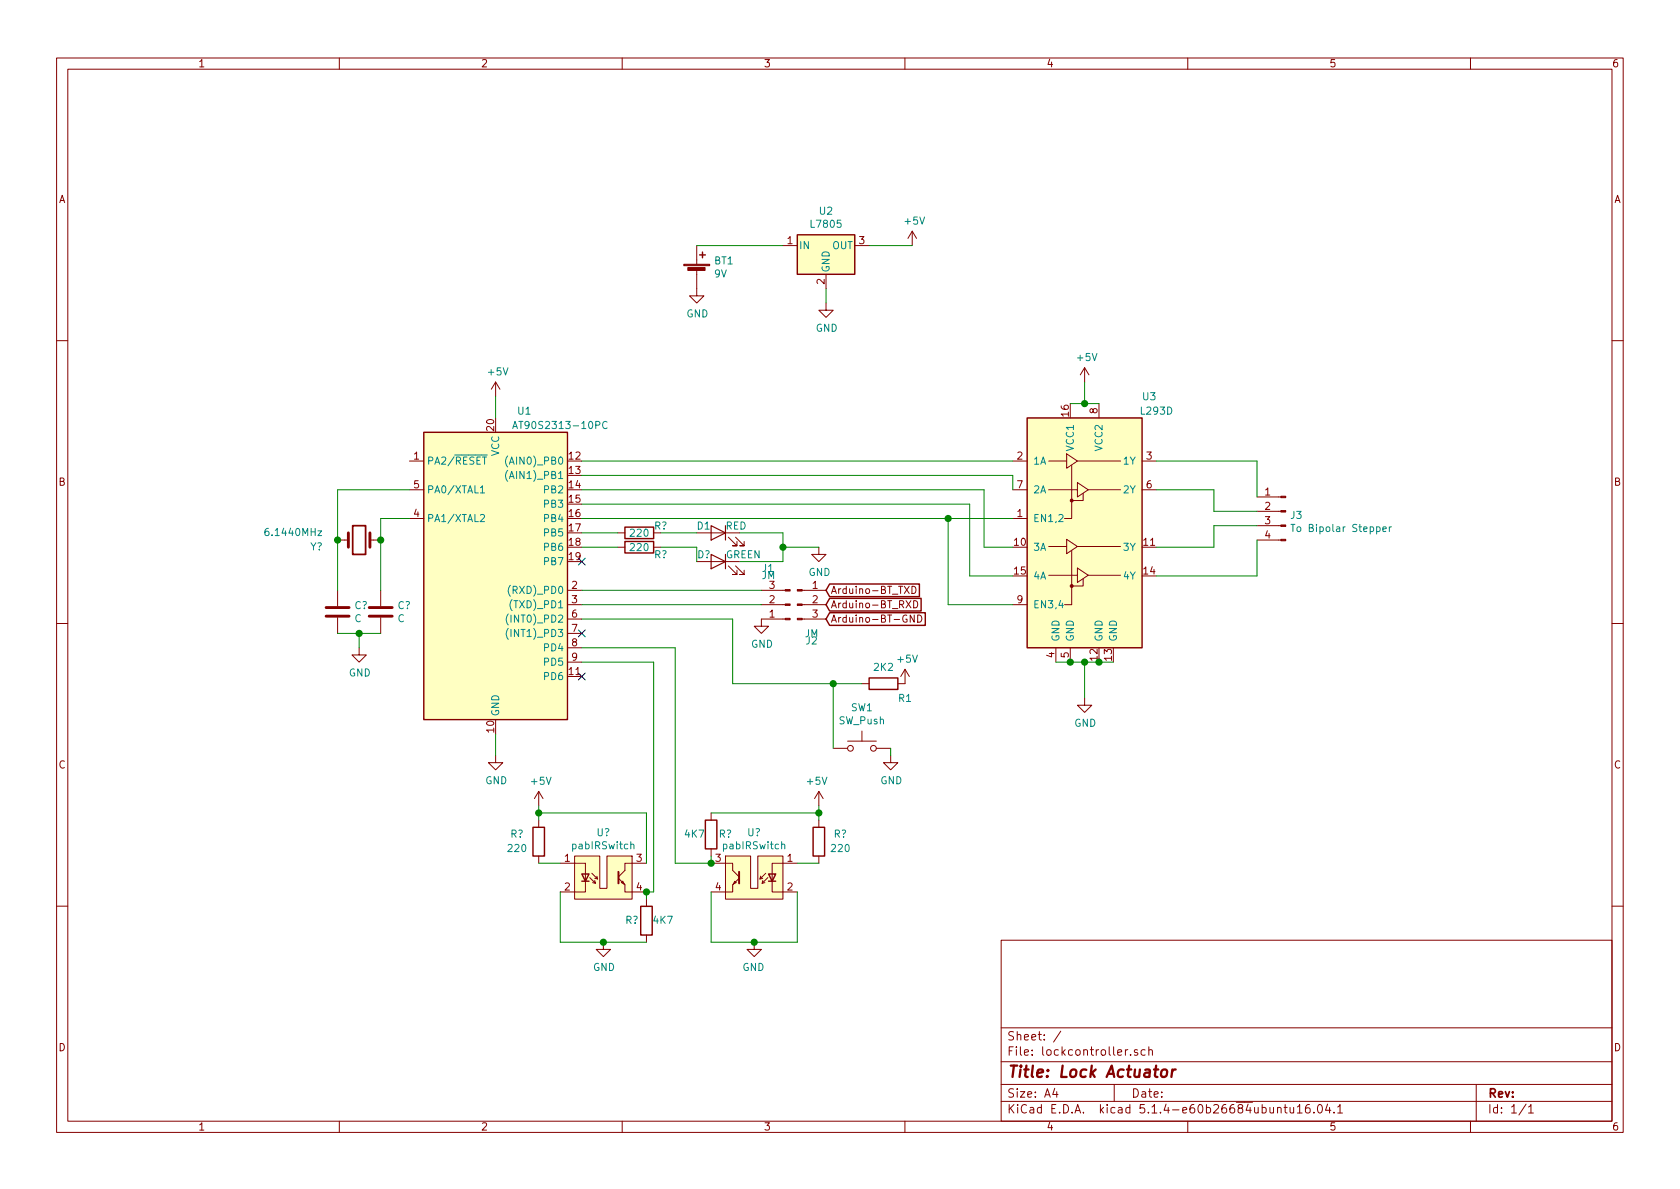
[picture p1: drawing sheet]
EESchema Schematic File Version 4
LIBS:manustepper1-cache
EELAYER 30 0
EELAYER END
$Descr A4 11693 8268
encoding utf-8
Sheet 1 1
Title "Lock Actuator"
Date ""
Rev ""
Comp ""
Comment1 ""
Comment2 ""
Comment3 ""
Comment4 ""
$EndDescr
$Comp
L Driver_Motor:L293D U3
U 1 1
P 7550 3800
F 0 "U3" H 8000 4850 50  0000 C CNN
F 1 "L293D" H 8050 4750 50  0000 C CNN
F 2 "Package_DIP:DIP-16_W7.62mm" H 7800 3050 50  0001 L CNN
F 3 "http://www.ti.com/lit/ds/symlink/l293.pdf" H 7250 4500 50  0001 C CNN
	1    7550 3800
	1    0    0    -1  
$EndComp
$Comp
L Regulator_Linear:L7805 U2
U 1 1
P 5750 1700
F 0 "U2" H 5750 1942 50  0000 C CNN
F 1 "L7805" H 5750 1851 50  0000 C CNN
F 2 "" H 5775 1550 50  0001 L CIN
F 3 "http://www.st.com/content/ccc/resource/technical/document/datasheet/41/4f/b3/b0/12/d4/47/88/CD00000444.pdf/files/CD00000444.pdf/jcr:content/translations/en.CD00000444.pdf" H 5750 1650 50  0001 C CNN
	1    5750 1700
	1    0    0    -1  
$EndComp
$Comp
L Device:Battery_Cell BT1
U 1 1
P 4850 1900
F 0 "BT1" H 4968 1996 50  0000 L CNN
F 1 "9V" H 4968 1905 50  0000 L CNN
F 2 "" V 4850 1960 50  0001 C CNN
F 3 "~" V 4850 1960 50  0001 C CNN
	1    4850 1900
	1    0    0    -1  
$EndComp
$Comp
L power:+5V #PWR08
U 1 1
P 6350 1700
F 0 "#PWR08" H 6350 1550 50  0001 C CNN
F 1 "+5V" H 6365 1873 50  0000 C CNN
F 2 "" H 6350 1700 50  0001 C CNN
F 3 "" H 6350 1700 50  0001 C CNN
	1    6350 1700
	1    0    0    -1  
$EndComp
Wire Wire Line
	6050 1700 6350 1700
$Comp
L power:+5V #PWR09
U 1 1
P 7550 2650
F 0 "#PWR09" H 7550 2500 50  0001 C CNN
F 1 "+5V" H 7565 2823 50  0000 C CNN
F 2 "" H 7550 2650 50  0001 C CNN
F 3 "" H 7550 2650 50  0001 C CNN
	1    7550 2650
	1    0    0    -1  
$EndComp
Wire Wire Line
	7450 2800 7550 2800
Wire Wire Line
	7550 2650 7550 2800
Connection ~ 7550 2800
Wire Wire Line
	7550 2800 7650 2800
$Comp
L Device:LED D1
U 1 1
P 5000 3700
F 0 "D1" H 5050 3750 50  0000 L CNN
F 1 "RED" H 4800 3750 50  0000 L CNN
F 2 "" H 5000 3700 50  0001 C CNN
F 3 "~" H 5000 3700 50  0001 C CNN
	1    5000 3700
	-1   0    0    -1  
$EndComp
$Comp
L power:GND #PWR010
U 1 1
P 7550 4850
F 0 "#PWR010" H 7550 4600 50  0001 C CNN
F 1 "GND" H 7555 4677 50  0000 C CNN
F 2 "" H 7550 4850 50  0001 C CNN
F 3 "" H 7550 4850 50  0001 C CNN
	1    7550 4850
	1    0    0    -1  
$EndComp
Wire Wire Line
	7350 4600 7450 4600
Connection ~ 7450 4600
Wire Wire Line
	7450 4600 7550 4600
Wire Wire Line
	7550 4850 7550 4600
Connection ~ 7550 4600
Wire Wire Line
	7550 4600 7650 4600
$Comp
L power:GND #PWR02
U 1 1
P 3450 5250
F 0 "#PWR02" H 3450 5000 50  0001 C CNN
F 1 "GND" H 3455 5077 50  0000 C CNN
F 2 "" H 3450 5250 50  0001 C CNN
F 3 "" H 3450 5250 50  0001 C CNN
	1    3450 5250
	1    0    0    -1  
$EndComp
Wire Wire Line
	3450 5100 3450 5250
$Comp
L power:GND #PWR06
U 1 1
P 5750 2100
F 0 "#PWR06" H 5750 1850 50  0001 C CNN
F 1 "GND" H 5755 1927 50  0000 C CNN
F 2 "" H 5750 2100 50  0001 C CNN
F 3 "" H 5750 2100 50  0001 C CNN
	1    5750 2100
	1    0    0    -1  
$EndComp
$Comp
L power:+5V #PWR01
U 1 1
P 3450 2750
F 0 "#PWR01" H 3450 2600 50  0001 C CNN
F 1 "+5V" H 3465 2923 50  0000 C CNN
F 2 "" H 3450 2750 50  0001 C CNN
F 3 "" H 3450 2750 50  0001 C CNN
	1    3450 2750
	1    0    0    -1  
$EndComp
Wire Wire Line
	3450 2750 3450 2900
Wire Wire Line
	7050 3300 7050 3400
Wire Wire Line
	6850 3400 6850 3800
Wire Wire Line
	6850 3800 7050 3800
Wire Wire Line
	6750 4000 7050 4000
Wire Wire Line
	6750 4000 6750 3500
$Comp
L Switch:SW_Push SW1
U 1 1
P 6000 5200
F 0 "SW1" H 6000 5485 50  0000 C CNN
F 1 "SW_Push" H 6000 5394 50  0000 C CNN
F 2 "" H 6000 5400 50  0001 C CNN
F 3 "~" H 6000 5400 50  0001 C CNN
	1    6000 5200
	1    0    0    -1  
$EndComp
Wire Wire Line
	4050 3200 7050 3200
Wire Wire Line
	4050 3300 7050 3300
Wire Wire Line
	4050 3400 6850 3400
Wire Wire Line
	4050 3500 6750 3500
$Comp
L pabGlobalLibrary1:AT90S2313-10PC U1
U 1 1
P 3450 4000
F 0 "U1" H 3650 5150 50  0000 C CNN
F 1 "AT90S2313-10PC" H 3900 5050 50  0000 C CNN
F 2 "Package_DIP:DIP-20_W7.62mm" H 3450 4000 50  0001 C CIN
F 3 "https://www.bucek.name/pdf/90s2313.pdf" H 3450 4000 50  0001 C CNN
	1    3450 4000
	1    0    0    -1  
$EndComp
$Comp
L power:+5V #PWR07
U 1 1
P 6300 4750
F 0 "#PWR07" H 6300 4600 50  0001 C CNN
F 1 "+5V" H 6315 4923 50  0000 C CNN
F 2 "" H 6300 4750 50  0001 C CNN
F 3 "" H 6300 4750 50  0001 C CNN
	1    6300 4750
	1    0    0    -1  
$EndComp
$Comp
L Device:R R1
U 1 1
P 6150 4750
F 0 "R1" V 6250 4900 50  0000 C CNN
F 1 "2K2" V 6034 4750 50  0000 C CNN
F 2 "" V 6080 4750 50  0001 C CNN
F 3 "~" H 6150 4750 50  0001 C CNN
	1    6150 4750
	0    1    1    0   
$EndComp
$Comp
L power:GND #PWR05
U 1 1
P 6200 5250
F 0 "#PWR05" H 6200 5000 50  0001 C CNN
F 1 "GND" H 6205 5077 50  0000 C CNN
F 2 "" H 6200 5250 50  0001 C CNN
F 3 "" H 6200 5250 50  0001 C CNN
	1    6200 5250
	1    0    0    -1  
$EndComp
Wire Wire Line
	5800 5200 5800 4750
Wire Wire Line
	5800 4750 6000 4750
$Comp
L power:GND #PWR03
U 1 1
P 5300 4300
F 0 "#PWR03" H 5300 4050 50  0001 C CNN
F 1 "GND" H 5305 4127 50  0000 C CNN
F 2 "" H 5300 4300 50  0001 C CNN
F 3 "" H 5300 4300 50  0001 C CNN
	1    5300 4300
	1    0    0    -1  
$EndComp
$Comp
L Connector:Conn_01x03_Male J2
U 1 1
P 5550 4200
F 0 "J2" H 5650 3950 50  0000 C CNN
F 1 "JM" H 5650 4000 50  0000 C CNN
F 2 "" H 5550 4200 50  0001 C CNN
F 3 "~" H 5550 4200 50  0001 C CNN
	1    5550 4200
	1    0    0    -1  
$EndComp
$Comp
L Connector:Conn_01x03_Male J1
U 1 1
P 5500 4200
F 0 "J1" H 5700 3950 50  0000 R CNN
F 1 "JM" H 5700 4000 50  0000 R CNN
F 2 "" H 5500 4200 50  0001 C CNN
F 3 "~" H 5500 4200 50  0001 C CNN
	1    5500 4200
	-1   0    0    1   
$EndComp
Text GLabel 5750 4200 2    50   Input ~ 0
Arduino-BT_RXD
Text GLabel 5750 4300 2    50   Input ~ 0
Arduino-BT-GND
$Comp
L Connector:Conn_01x04_Male J3
U 1 1
P 8950 3550
F 0 "J3" H 8922 3524 50  0000 R CNN
F 1 "To Bipolar Stepper" H 8922 3433 50  0000 R CNN
F 2 "" H 8950 3550 50  0001 C CNN
F 3 "~" H 8950 3550 50  0001 C CNN
	1    8950 3550
	-1   0    0    -1  
$EndComp
Wire Wire Line
	8050 3200 8750 3200
Wire Wire Line
	8750 3200 8750 3450
Wire Wire Line
	8050 3400 8450 3400
Wire Wire Line
	8450 3400 8450 3550
Wire Wire Line
	8450 3550 8750 3550
Wire Wire Line
	8050 3800 8450 3800
Wire Wire Line
	8450 3800 8450 3650
Wire Wire Line
	8450 3650 8750 3650
Wire Wire Line
	8050 4000 8750 4000
Wire Wire Line
	8750 4000 8750 3750
Wire Wire Line
	7650 4600 7750 4600
Connection ~ 7650 4600
Wire Wire Line
	6200 5200 6200 5250
Text GLabel 5750 4100 2    50   Input ~ 0
Arduino-BT_TXD
$Comp
L power:GND #PWR0101
U 1 1
P 4850 2000
F 0 "#PWR0101" H 4850 1750 50  0001 C CNN
F 1 "GND" H 4855 1827 50  0000 C CNN
F 2 "" H 4850 2000 50  0001 C CNN
F 3 "" H 4850 2000 50  0001 C CNN
	1    4850 2000
	1    0    0    -1  
$EndComp
Wire Wire Line
	5750 2000 5750 2100
Wire Wire Line
	4850 1700 5450 1700
NoConn ~ 4050 3900
NoConn ~ 4050 4400
NoConn ~ 4050 4700
$Comp
L Device:Crystal Y?
U 1 1
P 2500 3750
F 0 "Y?" H 2750 3800 50  0000 L CNN
F 1 "6.1440MHz" H 2750 3700 50  0000 L CNN
F 2 "" H 2500 3750 50  0001 C CNN
F 3 "~" H 2500 3750 50  0001 C CNN
	1    2500 3750
	-1   0    0    1   
$EndComp
Wire Wire Line
	2850 3600 2650 3600
Wire Wire Line
	2650 3600 2650 3750
Wire Wire Line
	2850 3400 2350 3400
Wire Wire Line
	2350 3400 2350 3750
$Comp
L Device:C C?
U 1 1
P 2350 4250
F 0 "C?" H 2465 4296 50  0000 L CNN
F 1 "C" H 2465 4205 50  0000 L CNN
F 2 "" H 2388 4100 50  0001 C CNN
F 3 "~" H 2350 4250 50  0001 C CNN
	1    2350 4250
	1    0    0    -1  
$EndComp
$Comp
L Device:C C?
U 1 1
P 2650 4250
F 0 "C?" H 2765 4296 50  0000 L CNN
F 1 "C" H 2765 4205 50  0000 L CNN
F 2 "" H 2688 4100 50  0001 C CNN
F 3 "~" H 2650 4250 50  0001 C CNN
	1    2650 4250
	1    0    0    -1  
$EndComp
Wire Wire Line
	2650 3750 2650 4100
Connection ~ 2650 3750
Wire Wire Line
	2350 3750 2350 4100
Connection ~ 2350 3750
Wire Wire Line
	2650 4400 2500 4400
$Comp
L power:GND #PWR?
U 1 1
P 2500 4500
F 0 "#PWR?" H 2500 4250 50  0001 C CNN
F 1 "GND" H 2505 4327 50  0000 C CNN
F 2 "" H 2500 4500 50  0001 C CNN
F 3 "" H 2500 4500 50  0001 C CNN
	1    2500 4500
	1    0    0    -1  
$EndComp
Wire Wire Line
	2500 4400 2500 4500
Connection ~ 2500 4400
Wire Wire Line
	2500 4400 2350 4400
Wire Wire Line
	4050 3600 6600 3600
Wire Wire Line
	7050 4200 6600 4200
Wire Wire Line
	6600 4200 6600 3600
Connection ~ 6600 3600
Wire Wire Line
	6600 3600 7050 3600
Wire Wire Line
	4050 4100 5300 4100
Wire Wire Line
	4050 4200 5300 4200
$Comp
L Device:R R?
U 1 1
P 4450 3700
F 0 "R?" V 4400 3850 50  0000 C CNN
F 1 "220" V 4450 3700 50  0000 C CNN
F 2 "" V 4380 3700 50  0001 C CNN
F 3 "~" H 4450 3700 50  0001 C CNN
	1    4450 3700
	0    1    1    0   
$EndComp
$Comp
L Device:R R?
U 1 1
P 4450 3800
F 0 "R?" V 4500 3950 50  0000 C CNN
F 1 "220" V 4450 3800 50  0000 C CNN
F 2 "" V 4380 3800 50  0001 C CNN
F 3 "~" H 4450 3800 50  0001 C CNN
	1    4450 3800
	0    1    1    0   
$EndComp
Wire Wire Line
	4050 3700 4300 3700
Wire Wire Line
	4050 3800 4300 3800
$Comp
L Device:LED D?
U 1 1
P 5000 3900
F 0 "D?" H 5050 3950 50  0000 L CNN
F 1 "GREEN" H 4700 3950 50  0000 L CNN
F 2 "" H 5000 3900 50  0001 C CNN
F 3 "~" H 5000 3900 50  0001 C CNN
	1    5000 3900
	-1   0    0    -1  
$EndComp
Wire Wire Line
	4600 3700 4850 3700
Wire Wire Line
	4600 3800 4850 3800
Wire Wire Line
	4850 3800 4850 3900
$Comp
L power:GND #PWR?
U 1 1
P 5700 3800
F 0 "#PWR?" H 5700 3550 50  0001 C CNN
F 1 "GND" H 5705 3627 50  0000 C CNN
F 2 "" H 5700 3800 50  0001 C CNN
F 3 "" H 5700 3800 50  0001 C CNN
	1    5700 3800
	1    0    0    -1  
$EndComp
Wire Wire Line
	5150 3900 5450 3900
Wire Wire Line
	5450 3900 5450 3800
Wire Wire Line
	5450 3700 5150 3700
Wire Wire Line
	5700 3800 5450 3800
Connection ~ 5450 3800
Wire Wire Line
	5450 3800 5450 3700
Wire Wire Line
	5100 4300 5100 4750
Wire Wire Line
	5100 4750 5800 4750
Connection ~ 5800 4750
Wire Wire Line
	5100 4300 4050 4300
$Comp
L pabGlobalLibrary1:pabInfraredSwitch U?
U 1 1
P 4200 6100
F 0 "U?" H 4200 6415 50  0000 C CNN
F 1 "pabIRSwitch" H 4200 6324 50  0000 C CNN
F 2 "InfraRed Switch" H 4200 5900 50  0001 C CNN
F 3 "https://www.vishay.com/docs/83751/cny70.pdf" H 4100 6150 50  0001 C CNN
	1    4200 6100
	1    0    0    -1  
$EndComp
$Comp
L Device:R R?
U 1 1
P 3750 5850
F 0 "R?" H 3900 5800 50  0000 C CNN
F 1 "220" H 3900 5900 50  0000 C CNN
F 2 "" V 3680 5850 50  0001 C CNN
F 3 "~" H 3750 5850 50  0001 C CNN
	1    3750 5850
	-1   0    0    1   
$EndComp
$Comp
L power:+5V #PWR?
U 1 1
P 3750 5600
F 0 "#PWR?" H 3750 5450 50  0001 C CNN
F 1 "+5V" H 3765 5773 50  0000 C CNN
F 2 "" H 3750 5600 50  0001 C CNN
F 3 "" H 3750 5600 50  0001 C CNN
	1    3750 5600
	1    0    0    -1  
$EndComp
Wire Wire Line
	3750 5600 3750 5650
Wire Wire Line
	3750 6000 3900 6000
$Comp
L power:GND #PWR?
U 1 1
P 4200 6550
F 0 "#PWR?" H 4200 6300 50  0001 C CNN
F 1 "GND" H 4205 6377 50  0000 C CNN
F 2 "" H 4200 6550 50  0001 C CNN
F 3 "" H 4200 6550 50  0001 C CNN
	1    4200 6550
	1    0    0    -1  
$EndComp
Wire Wire Line
	4500 6000 4500 5650
Wire Wire Line
	4500 5650 3750 5650
Connection ~ 3750 5650
Wire Wire Line
	3750 5650 3750 5700
$Comp
L Device:R R?
U 1 1
P 4500 6400
F 0 "R?" H 4600 6400 50  0000 C CNN
F 1 "4K7" H 4384 6400 50  0000 C CNN
F 2 "" V 4430 6400 50  0001 C CNN
F 3 "~" H 4500 6400 50  0001 C CNN
	1    4500 6400
	-1   0    0    1   
$EndComp
Wire Wire Line
	4500 6200 4500 6250
Wire Wire Line
	4500 6550 4200 6550
Wire Wire Line
	3900 6550 3900 6200
Connection ~ 4200 6550
Wire Wire Line
	4200 6550 3900 6550
Wire Wire Line
	4550 6200 4550 4600
Wire Wire Line
	4550 4600 4050 4600
Wire Wire Line
	4550 6200 4500 6200
Connection ~ 4500 6200
$Comp
L pabGlobalLibrary1:pabInfraredSwitch U?
U 1 1
P 5250 6100
F 0 "U?" H 5250 6415 50  0000 C CNN
F 1 "pabIRSwitch" H 5250 6324 50  0000 C CNN
F 2 "InfraRed Switch" H 5250 5900 50  0001 C CNN
F 3 "https://www.vishay.com/docs/83751/cny70.pdf" H 5150 6150 50  0001 C CNN
	1    5250 6100
	-1   0    0    -1  
$EndComp
$Comp
L Device:R R?
U 1 1
P 5700 5850
F 0 "R?" H 5850 5800 50  0000 C CNN
F 1 "220" H 5850 5900 50  0000 C CNN
F 2 "" V 5630 5850 50  0001 C CNN
F 3 "~" H 5700 5850 50  0001 C CNN
	1    5700 5850
	1    0    0    1   
$EndComp
$Comp
L power:+5V #PWR?
U 1 1
P 5700 5600
F 0 "#PWR?" H 5700 5450 50  0001 C CNN
F 1 "+5V" H 5715 5773 50  0000 C CNN
F 2 "" H 5700 5600 50  0001 C CNN
F 3 "" H 5700 5600 50  0001 C CNN
	1    5700 5600
	-1   0    0    -1  
$EndComp
Wire Wire Line
	5700 5600 5700 5650
Wire Wire Line
	5700 6000 5550 6000
$Comp
L power:GND #PWR?
U 1 1
P 5250 6550
F 0 "#PWR?" H 5250 6300 50  0001 C CNN
F 1 "GND" H 5255 6377 50  0000 C CNN
F 2 "" H 5250 6550 50  0001 C CNN
F 3 "" H 5250 6550 50  0001 C CNN
	1    5250 6550
	-1   0    0    -1  
$EndComp
Wire Wire Line
	4950 5650 5700 5650
Connection ~ 5700 5650
Wire Wire Line
	5700 5650 5700 5700
$Comp
L Device:R R?
U 1 1
P 4950 5800
F 0 "R?" H 5050 5800 50  0000 C CNN
F 1 "4K7" H 4834 5800 50  0000 C CNN
F 2 "" V 4880 5800 50  0001 C CNN
F 3 "~" H 4950 5800 50  0001 C CNN
	1    4950 5800
	1    0    0    1   
$EndComp
Wire Wire Line
	4950 6550 5250 6550
Wire Wire Line
	5550 6550 5550 6200
Connection ~ 5250 6550
Wire Wire Line
	5250 6550 5550 6550
Wire Wire Line
	4950 5950 4950 6000
Wire Wire Line
	4950 6200 4950 6550
Wire Wire Line
	4050 4500 4700 4500
Wire Wire Line
	4700 4500 4700 6000
Wire Wire Line
	4700 6000 4950 6000
Connection ~ 4950 6000
$EndSCHEMATC
